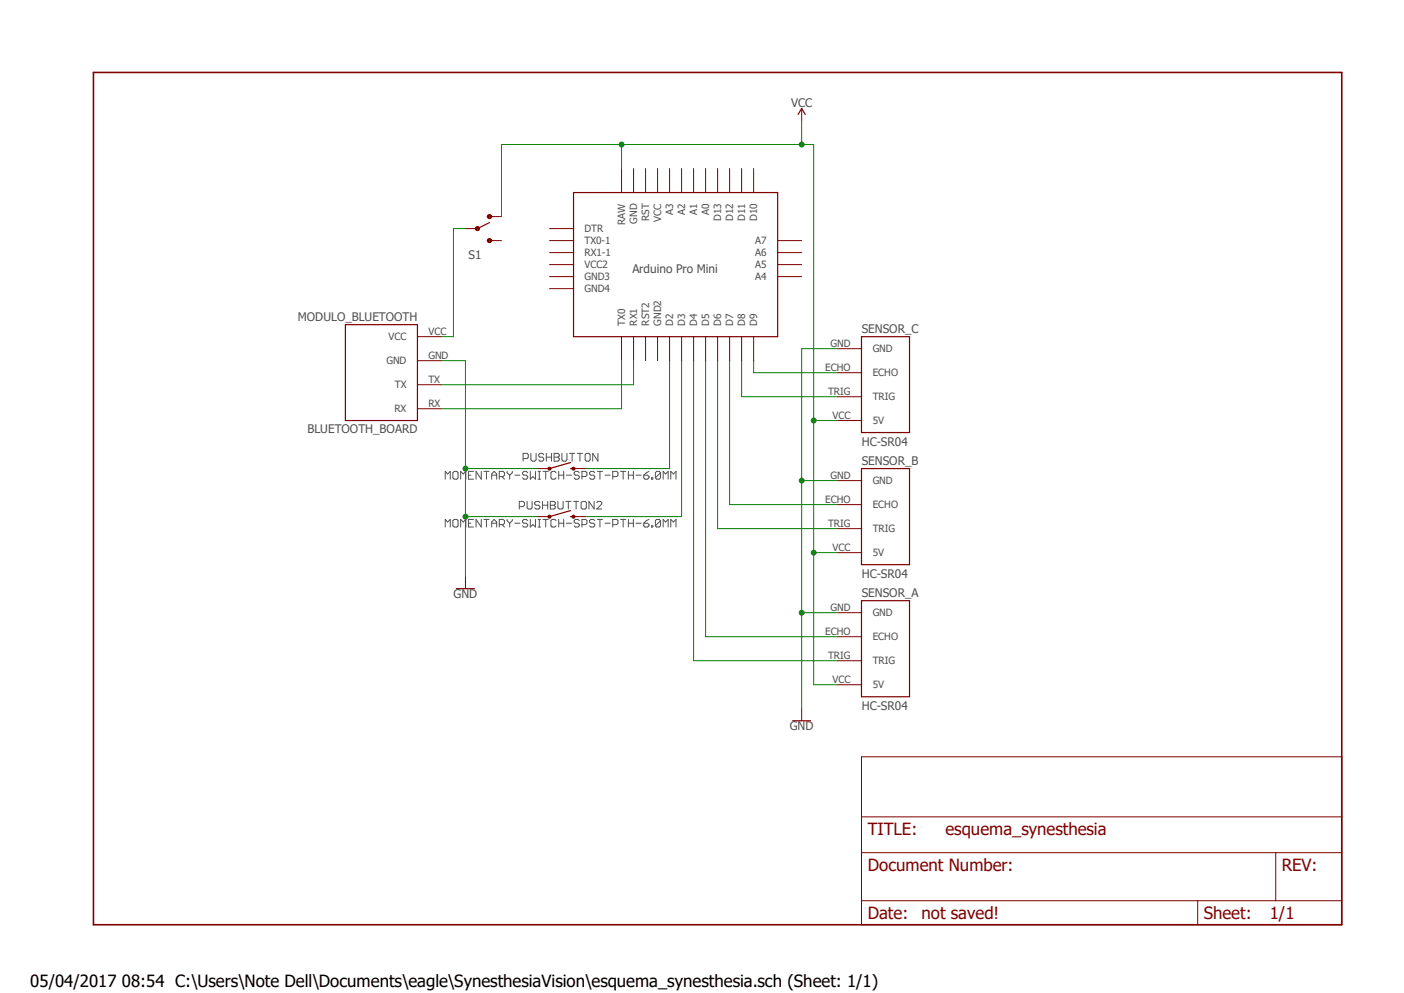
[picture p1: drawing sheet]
<?xml version="1.0" encoding="utf-8"?>
<!DOCTYPE eagle SYSTEM "eagle.dtd">
<!--
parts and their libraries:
SparkFun-Switches: Licensing: Creative Commons ShareAlike 4.0 International - https://creativecommons.org/licenses/by-sa/4.0
-->
<eagle version="8.1.0">
<drawing>
<settings>
<setting alwaysvectorfont="no"/>
<setting verticaltext="up"/>
</settings>
<grid distance="0.1" unitdist="inch" unit="inch" style="lines" multiple="1" display="no" altdistance="0.01" altunitdist="inch" altunit="inch"/>
<schematic xreflabel="%F%N/%S.%C%R" xrefpart="/%S.%C%R">
<libraries>
<library name="Arduino-clone">
<symbols>
<symbol name="PRO-MINI">
<pin name="TX0" x="-22.86" y="20.32" visible="pin" length="middle"/>
<pin name="RX1" x="-22.86" y="17.78" visible="pin" length="middle"/>
<pin name="RST2" x="-22.86" y="15.24" visible="pin" length="middle"/>
<pin name="GND2" x="-22.86" y="12.7" visible="pin" length="middle"/>
<pin name="D2" x="-22.86" y="10.16" visible="pin" length="middle"/>
<pin name="D3" x="-22.86" y="7.62" visible="pin" length="middle"/>
<pin name="D4" x="-22.86" y="5.08" visible="pin" length="middle"/>
<pin name="D5" x="-22.86" y="2.54" visible="pin" length="middle"/>
<pin name="D6" x="-22.86" y="0" visible="pin" length="middle"/>
<pin name="D7" x="-22.86" y="-2.54" visible="pin" length="middle"/>
<pin name="D8" x="-22.86" y="-5.08" visible="pin" length="middle"/>
<pin name="D9" x="-22.86" y="-7.62" visible="pin" length="middle"/>
<pin name="RAW" x="17.78" y="20.32" visible="pin" length="middle" direction="pwr" rot="R180"/>
<pin name="GND" x="17.78" y="17.78" visible="pin" length="middle" direction="in" rot="R180"/>
<pin name="RST" x="17.78" y="15.24" visible="pin" length="middle" rot="R180"/>
<pin name="VCC" x="17.78" y="12.7" visible="pin" length="middle" rot="R180"/>
<pin name="A3" x="17.78" y="10.16" visible="pin" length="middle" rot="R180"/>
<pin name="A2" x="17.78" y="7.62" visible="pin" length="middle" rot="R180"/>
<pin name="A1" x="17.78" y="5.08" visible="pin" length="middle" rot="R180"/>
<pin name="A0" x="17.78" y="2.54" visible="pin" length="middle" rot="R180"/>
<pin name="D13" x="17.78" y="0" visible="pin" length="middle" rot="R180"/>
<pin name="D12" x="17.78" y="-2.54" visible="pin" length="middle" rot="R180"/>
<pin name="D11" x="17.78" y="-5.08" visible="pin" length="middle" rot="R180"/>
<pin name="D10" x="17.78" y="-7.62" visible="pin" length="middle" rot="R180"/>
<pin name="GND4" x="-7.62" y="35.56" visible="pin" length="middle" rot="R270"/>
<pin name="GND3" x="-5.08" y="35.56" visible="pin" length="middle" rot="R270"/>
<pin name="VCC2" x="-2.54" y="35.56" visible="pin" length="middle" rot="R270"/>
<pin name="RX1-1" x="0" y="35.56" visible="pin" length="middle" rot="R270"/>
<pin name="TX0-1" x="2.54" y="35.56" visible="pin" length="middle" rot="R270"/>
<pin name="DTR" x="5.08" y="35.56" visible="pin" length="middle" rot="R270"/>
<pin name="A4" x="-5.08" y="-17.78" visible="pin" length="middle" rot="R90"/>
<pin name="A5" x="-2.54" y="-17.78" visible="pin" length="middle" rot="R90"/>
<pin name="A6" x="0" y="-17.78" visible="pin" length="middle" rot="R90"/>
<pin name="A7" x="2.54" y="-17.78" visible="pin" length="middle" rot="R90"/>
<wire x1="-17.78" y1="30.48" x2="12.7" y2="30.48" width="0.254" layer="94"/>
<wire x1="12.7" y1="30.48" x2="12.7" y2="-12.7" width="0.254" layer="94"/>
<wire x1="12.7" y1="-12.7" x2="-17.78" y2="-12.7" width="0.254" layer="94"/>
<wire x1="-17.78" y1="-12.7" x2="-17.78" y2="30.48" width="0.254" layer="94"/>
<text x="-2.54" y="0" size="1.778" layer="95" rot="R90">Arduino Pro Mini</text>
</symbol>
</symbols>
<devicesets>
<deviceset name="PRO-MINI">
<gates>
<gate name="G$1" symbol="PRO-MINI" x="38.1" y="-5.08"/>
</gates>
<devices>
<device name="" package="PRO-MINI">
<connects>
<connect gate="G$1" pin="A0" pad="A0"/>
<connect gate="G$1" pin="A1" pad="A1"/>
<connect gate="G$1" pin="A2" pad="A2"/>
<connect gate="G$1" pin="A3" pad="A3"/>
<connect gate="G$1" pin="A4" pad="A4"/>
<connect gate="G$1" pin="A5" pad="A5"/>
<connect gate="G$1" pin="A6" pad="A6"/>
<connect gate="G$1" pin="A7" pad="A7"/>
<connect gate="G$1" pin="D10" pad="D10"/>
<connect gate="G$1" pin="D11" pad="D11"/>
<connect gate="G$1" pin="D12" pad="D12"/>
<connect gate="G$1" pin="D13" pad="D13"/>
<connect gate="G$1" pin="D2" pad="D2"/>
<connect gate="G$1" pin="D3" pad="D3"/>
<connect gate="G$1" pin="D4" pad="D4"/>
<connect gate="G$1" pin="D5" pad="D5"/>
<connect gate="G$1" pin="D6" pad="D6"/>
<connect gate="G$1" pin="D7" pad="D7"/>
<connect gate="G$1" pin="D8" pad="D8"/>
<connect gate="G$1" pin="D9" pad="D9"/>
<connect gate="G$1" pin="DTR" pad="DTR"/>
<connect gate="G$1" pin="GND" pad="GND"/>
<connect gate="G$1" pin="GND2" pad="GND1"/>
<connect gate="G$1" pin="GND3" pad="GND3"/>
<connect gate="G$1" pin="GND4" pad="GND2"/>
<connect gate="G$1" pin="RAW" pad="RAW"/>
<connect gate="G$1" pin="RST" pad="RST"/>
<connect gate="G$1" pin="RST2" pad="RST1"/>
<connect gate="G$1" pin="RX1" pad="RX1"/>
<connect gate="G$1" pin="RX1-1" pad="RX1-1"/>
<connect gate="G$1" pin="TX0" pad="TX0"/>
<connect gate="G$1" pin="TX0-1" pad="TX0-1"/>
<connect gate="G$1" pin="VCC" pad="VCC"/>
<connect gate="G$1" pin="VCC2" pad="VCC1"/>
</connects>
<technologies>
<technology name=""/>
</technologies>
</device>
</devices>
</deviceset>
</devicesets>
</library>
<library name="Ultrasonic Sensor HC-SR04">
<symbols>
<symbol name="HC-SR04_SYMBOL">
<pin name="GND" x="-12.7" y="7.62" length="middle"/>
<pin name="ECHO" x="-12.7" y="2.54" length="middle"/>
<pin name="TRIG" x="-12.7" y="-2.54" length="middle"/>
<pin name="5V" x="-12.7" y="-7.62" length="middle"/>
<wire x1="-7.62" y1="10.16" x2="-7.62" y2="-10.16" width="0.254" layer="94"/>
<wire x1="-7.62" y1="-10.16" x2="2.54" y2="-10.16" width="0.254" layer="94"/>
<wire x1="2.54" y1="-10.16" x2="2.54" y2="10.16" width="0.254" layer="94"/>
<wire x1="2.54" y1="10.16" x2="-7.62" y2="10.16" width="0.254" layer="94"/>
<text x="-7.62" y="10.922" size="1.778" layer="95" ratio="12">&gt;NAME</text>
<text x="-7.62" y="-12.954" size="1.778" layer="96" ratio="12">&gt;VALUE</text>
</symbol>
</symbols>
<devicesets>
<deviceset name="HC-SR04" prefix="J_ULTRASONIC_">
<gates>
<gate name="J_ULTRASONIC" symbol="HC-SR04_SYMBOL" x="0" y="0"/>
</gates>
<devices>
<device name="" package="HC-SR04_FOOTPRINT">
<connects>
<connect gate="J_ULTRASONIC" pin="5V" pad="VCC"/>
<connect gate="J_ULTRASONIC" pin="ECHO" pad="ECHO"/>
<connect gate="J_ULTRASONIC" pin="GND" pad="GND"/>
<connect gate="J_ULTRASONIC" pin="TRIG" pad="TRIG"/>
</connects>
<technologies>
<technology name=""/>
</technologies>
</device>
</devices>
</deviceset>
</devicesets>
</library>
<library name="Bluetooth HC-05">
<symbols>
<symbol name="BT_BOARD_SCHEMATIC">
<pin name="GND" x="-12.7" y="2.54" length="middle"/>
<pin name="VCC" x="-12.7" y="7.62" length="middle"/>
<pin name="TX" x="-12.7" y="-2.54" length="middle"/>
<pin name="RX" x="-12.7" y="-7.62" length="middle"/>
<wire x1="-7.62" y1="10.16" x2="-7.62" y2="-10.16" width="0.254" layer="94"/>
<wire x1="-7.62" y1="-10.16" x2="7.62" y2="-10.16" width="0.254" layer="94"/>
<wire x1="7.62" y1="-10.16" x2="7.62" y2="10.16" width="0.254" layer="94"/>
<wire x1="7.62" y1="10.16" x2="-7.62" y2="10.16" width="0.254" layer="94"/>
<text x="-7.62" y="10.922" size="1.778" layer="95" ratio="15">&gt;NAME</text>
<text x="-7.62" y="-12.7" size="1.778" layer="96" ratio="15">&gt;VALUE</text>
</symbol>
</symbols>
<devicesets>
<deviceset name="BLUETOOTH_BOARD" prefix="J_BT_BOARD_">
<gates>
<gate name="J_BT_BOARD" symbol="BT_BOARD_SCHEMATIC" x="0" y="0"/>
</gates>
<devices>
<device name="" package="BT_BOARD_FOOTPRINT">
<connects>
<connect gate="J_BT_BOARD" pin="GND" pad="GND"/>
<connect gate="J_BT_BOARD" pin="RX" pad="RX"/>
<connect gate="J_BT_BOARD" pin="TX" pad="TX"/>
<connect gate="J_BT_BOARD" pin="VCC" pad="VCC"/>
</connects>
<technologies>
<technology name=""/>
</technologies>
</device>
<device name="STANDING" package="BT_BOARD_FOOTPRINT_STANDING">
<connects>
<connect gate="J_BT_BOARD" pin="GND" pad="GND"/>
<connect gate="J_BT_BOARD" pin="RX" pad="RX"/>
<connect gate="J_BT_BOARD" pin="TX" pad="TX"/>
<connect gate="J_BT_BOARD" pin="VCC" pad="VCC"/>
</connects>
<technologies>
<technology name=""/>
</technologies>
</device>
</devices>
</deviceset>
</devicesets>
</library>
<library name="SparkFun-Switches">
<symbols>
<symbol name="SWITCH-MOMENTARY-2">
<wire x1="1.905" y1="0" x2="2.54" y2="0" width="0.254" layer="94"/>
<wire x1="-2.54" y1="0" x2="1.905" y2="1.27" width="0.254" layer="94"/>
<circle x="-2.54" y="0" radius="0.127" width="0.4064" layer="94"/>
<circle x="2.54" y="0" radius="0.127" width="0.4064" layer="94"/>
<text x="0" y="1.524" size="1.778" layer="95" font="vector" align="bottom-center">&gt;NAME</text>
<text x="0" y="-0.508" size="1.778" layer="96" font="vector" align="top-center">&gt;VALUE</text>
<pin name="1" x="-5.08" y="0" visible="off" length="short" direction="pas" swaplevel="2"/>
<pin name="2" x="5.08" y="0" visible="off" length="short" direction="pas" swaplevel="1" rot="R180"/>
</symbol>
</symbols>
<devicesets>
<deviceset name="MOMENTARY-SWITCH-SPST" prefix="S">
<gates>
<gate name="G$1" symbol="SWITCH-MOMENTARY-2" x="0" y="0"/>
</gates>
<devices>
<device name="-PTH-6.0MM" package="TACTILE_SWITCH_PTH_6.0MM">
<connects>
<connect gate="G$1" pin="1" pad="1"/>
<connect gate="G$1" pin="2" pad="3"/>
</connects>
<technologies>
<technology name="">
<attribute name="PROD_ID" value=" SWCH-08441"/>
<attribute name="SF_SKU" value="COM-00097"/>
</technology>
</technologies>
</device>
<device name="-SMD-4.5MM" package="TACTILE_SWITCH_SMD_4.5MM">
<connects>
<connect gate="G$1" pin="1" pad="2 3"/>
<connect gate="G$1" pin="2" pad="1 4"/>
</connects>
<technologies>
<technology name="">
<attribute name="PROD_ID" value="SWCH-09213"/>
</technology>
</technologies>
</device>
<device name="-PTH-12MM" package="TACTILE_SWITCH_PTH_12MM">
<connects>
<connect gate="G$1" pin="1" pad="1"/>
<connect gate="G$1" pin="2" pad="3"/>
</connects>
<technologies>
<technology name="">
<attribute name="PROD_ID" value="SWCH-09185"/>
<attribute name="SF_SKU" value="COM-09190"/>
</technology>
</technologies>
</device>
<device name="-SMD-6.0X3.5MM" package="TACTILE_SWITCH_SMD_6.0X3.5MM">
<connects>
<connect gate="G$1" pin="1" pad="1"/>
<connect gate="G$1" pin="2" pad="2"/>
</connects>
<technologies>
<technology name="">
<attribute name="PROD_ID" value="SWCH-00815"/>
<attribute name="SF_SKU" value="COM-08229"/>
</technology>
</technologies>
</device>
<device name="-SMD-6.2MM-TALL" package="TACTILE_SWITCH_SMD_6.2MM_TALL">
<connects>
<connect gate="G$1" pin="1" pad="A2"/>
<connect gate="G$1" pin="2" pad="B2"/>
</connects>
<technologies>
<technology name="">
<attribute name="PROD_ID" value="SWCH-11966"/>
<attribute name="SF_SKU" value="COM-12992"/>
</technology>
</technologies>
</device>
<device name="-PTH-RIGHT-ANGLE-KIT" package="TACTILE_SWITCH_PTH_RIGHT_ANGLE_KIT">
<connects>
<connect gate="G$1" pin="1" pad="1"/>
<connect gate="G$1" pin="2" pad="2"/>
</connects>
<technologies>
<technology name="">
<attribute name="PROD_ID" value="CONN-10672"/>
<attribute name="SF_SKU" value="COM-10791"/>
</technology>
</technologies>
</device>
<device name="-SMD-12MM" package="TACTILE_SWITCH_SMD_12MM">
<connects>
<connect gate="G$1" pin="1" pad="1"/>
<connect gate="G$1" pin="2" pad="3"/>
</connects>
<technologies>
<technology name="">
<attribute name="PROD_ID" value="SWCH-11967"/>
<attribute name="SF_SKU" value="COM-12993"/>
</technology>
</technologies>
</device>
<device name="-PTH-6.0MM-KIT" package="TACTILE_SWITCH_PTH_6.0MM_KIT">
<connects>
<connect gate="G$1" pin="1" pad="1"/>
<connect gate="G$1" pin="2" pad="3"/>
</connects>
<technologies>
<technology name="">
<attribute name="PROD_ID" value="SWCH-08441"/>
<attribute name="SF_SKU" value="COM-00097 "/>
</technology>
</technologies>
</device>
<device name="-SMD-5.2MM" package="TACTILE_SWITCH_SMD_5.2MM">
<connects>
<connect gate="G$1" pin="1" pad="1"/>
<connect gate="G$1" pin="2" pad="3"/>
</connects>
<technologies>
<technology name="">
<attribute name="PROD_ID" value="SWCH-08247"/>
<attribute name="SF_SKU" value="COM-08720"/>
</technology>
</technologies>
</device>
<device name="-SMD-5.2-REDUNDANT" package="TACTILE_SWITCH_SMD_5.2MM">
<connects>
<connect gate="G$1" pin="1" pad="1 2"/>
<connect gate="G$1" pin="2" pad="3 4"/>
</connects>
<technologies>
<technology name="">
<attribute name="PROD_ID" value="SWCH-08247"/>
<attribute name="SF_SKU" value="COM-08720"/>
</technology>
</technologies>
</device>
<device name="-SMD-RIGHT-ANGLE" package="TACTILE_SWITCH_SMD_RIGHT_ANGLE">
<connects>
<connect gate="G$1" pin="1" pad="1"/>
<connect gate="G$1" pin="2" pad="2"/>
</connects>
<technologies>
<technology name="">
<attribute name="PROD_ID" value="COMP-12265" constant="no"/>
</technology>
</technologies>
</device>
<device name="-SMD-4.6X2.8MM" package="TACTILE_SWITCH_SMD_4.6X2.8MM">
<connects>
<connect gate="G$1" pin="1" pad="1 2"/>
<connect gate="G$1" pin="2" pad="3 4"/>
</connects>
<technologies>
<technology name="">
<attribute name="PROD_ID" value="SWCH-13065"/>
</technology>
</technologies>
</device>
</devices>
</deviceset>
</devicesets>
</library>
<library name="frames">
<symbols>
<symbol name="DINA4_L">
<frame x1="0" y1="0" x2="264.16" y2="180.34" columns="4" rows="4" layer="94" border-left="no" border-top="no" border-right="no" border-bottom="no"/>
</symbol>
<symbol name="DOCFIELD">
<wire x1="0" y1="0" x2="71.12" y2="0" width="0.1016" layer="94"/>
<wire x1="101.6" y1="15.24" x2="87.63" y2="15.24" width="0.1016" layer="94"/>
<wire x1="0" y1="0" x2="0" y2="5.08" width="0.1016" layer="94"/>
<wire x1="0" y1="5.08" x2="71.12" y2="5.08" width="0.1016" layer="94"/>
<wire x1="0" y1="5.08" x2="0" y2="15.24" width="0.1016" layer="94"/>
<wire x1="101.6" y1="15.24" x2="101.6" y2="5.08" width="0.1016" layer="94"/>
<wire x1="71.12" y1="5.08" x2="71.12" y2="0" width="0.1016" layer="94"/>
<wire x1="71.12" y1="5.08" x2="87.63" y2="5.08" width="0.1016" layer="94"/>
<wire x1="71.12" y1="0" x2="101.6" y2="0" width="0.1016" layer="94"/>
<wire x1="87.63" y1="15.24" x2="87.63" y2="5.08" width="0.1016" layer="94"/>
<wire x1="87.63" y1="15.24" x2="0" y2="15.24" width="0.1016" layer="94"/>
<wire x1="87.63" y1="5.08" x2="101.6" y2="5.08" width="0.1016" layer="94"/>
<wire x1="101.6" y1="5.08" x2="101.6" y2="0" width="0.1016" layer="94"/>
<wire x1="0" y1="15.24" x2="0" y2="22.86" width="0.1016" layer="94"/>
<wire x1="101.6" y1="35.56" x2="0" y2="35.56" width="0.1016" layer="94"/>
<wire x1="101.6" y1="35.56" x2="101.6" y2="22.86" width="0.1016" layer="94"/>
<wire x1="0" y1="22.86" x2="101.6" y2="22.86" width="0.1016" layer="94"/>
<wire x1="0" y1="22.86" x2="0" y2="35.56" width="0.1016" layer="94"/>
<wire x1="101.6" y1="22.86" x2="101.6" y2="15.24" width="0.1016" layer="94"/>
<text x="1.27" y="1.27" size="2.54" layer="94">Date:</text>
<text x="12.7" y="1.27" size="2.54" layer="94">&gt;LAST_DATE_TIME</text>
<text x="72.39" y="1.27" size="2.54" layer="94">Sheet:</text>
<text x="86.36" y="1.27" size="2.54" layer="94">&gt;SHEET</text>
<text x="88.9" y="11.43" size="2.54" layer="94">REV:</text>
<text x="1.27" y="19.05" size="2.54" layer="94">TITLE:</text>
<text x="1.27" y="11.43" size="2.54" layer="94">Document Number:</text>
<text x="17.78" y="19.05" size="2.54" layer="94">&gt;DRAWING_NAME</text>
</symbol>
</symbols>
<devicesets>
<deviceset name="DINA4_L" prefix="FRAME" uservalue="yes">
<gates>
<gate name="G$1" symbol="DINA4_L" x="0" y="0"/>
<gate name="G$2" symbol="DOCFIELD" x="162.56" y="0" addlevel="must"/>
</gates>
<devices>
<device name="">
<technologies>
<technology name=""/>
</technologies>
</device>
</devices>
</deviceset>
</devicesets>
</library>
<library name="SparkFun-PowerSymbols">
<symbols>
<symbol name="DGND">
<wire x1="-1.905" y1="0" x2="1.905" y2="0" width="0.254" layer="94"/>
<pin name="GND" x="0" y="2.54" visible="off" length="short" direction="sup" rot="R270"/>
<text x="0" y="-0.254" size="1.778" layer="96" align="top-center">&gt;VALUE</text>
</symbol>
<symbol name="VCC">
<wire x1="0.762" y1="1.27" x2="0" y2="2.54" width="0.254" layer="94"/>
<wire x1="0" y1="2.54" x2="-0.762" y2="1.27" width="0.254" layer="94"/>
<pin name="VCC" x="0" y="0" visible="off" length="short" direction="sup" rot="R90"/>
<text x="0" y="2.794" size="1.778" layer="96" align="bottom-center">&gt;VALUE</text>
</symbol>
</symbols>
<devicesets>
<deviceset name="GND" prefix="GND">
<gates>
<gate name="1" symbol="DGND" x="0" y="0"/>
</gates>
<devices>
<device name="">
<technologies>
<technology name=""/>
</technologies>
</device>
</devices>
</deviceset>
<deviceset name="VCC" prefix="SUPPLY">
<gates>
<gate name="G$1" symbol="VCC" x="0" y="0"/>
</gates>
<devices>
<device name="">
<technologies>
<technology name=""/>
</technologies>
</device>
</devices>
</deviceset>
</devicesets>
</library>
<library name="SparkFun-Retired">
<symbols>
<symbol name="TOGGLE">
<wire x1="0" y1="0" x2="2.54" y2="1.27" width="0.254" layer="94"/>
<wire x1="2.54" y1="-2.54" x2="3.175" y2="-2.54" width="0.127" layer="94"/>
<wire x1="2.54" y1="2.54" x2="3.175" y2="2.54" width="0.1524" layer="94"/>
<circle x="2.54" y="2.54" radius="0.3592" width="0.2032" layer="94"/>
<circle x="2.54" y="-2.54" radius="0.3592" width="0.2032" layer="94"/>
<circle x="0" y="0" radius="0.3592" width="0.2032" layer="94"/>
<text x="-1.905" y="-6.35" size="1.778" layer="95">&gt;NAME</text>
<text x="-2.54" y="3.81" size="1.778" layer="96">&gt;VALUE</text>
<pin name="P" x="-2.54" y="0" visible="off" length="short" direction="pas"/>
<pin name="S" x="5.08" y="-2.54" visible="off" length="short" direction="pas" rot="R180"/>
<pin name="O" x="5.08" y="2.54" visible="off" length="short" direction="pas" rot="R180"/>
</symbol>
</symbols>
<devicesets>
<deviceset name="SWITCH-SPDT" prefix="S" uservalue="yes">
<gates>
<gate name="1" symbol="TOGGLE" x="-2.54" y="0"/>
</gates>
<devices>
<device name="PTH2" package="SWITCH-DPDT">
<connects>
<connect gate="1" pin="O" pad="1"/>
<connect gate="1" pin="P" pad="2"/>
<connect gate="1" pin="S" pad="3"/>
</connects>
<technologies>
<technology name=""/>
</technologies>
</device>
<device name="PTH3" package="R_SW_TH">
<connects>
<connect gate="1" pin="O" pad="P$1"/>
<connect gate="1" pin="P" pad="P$2"/>
<connect gate="1" pin="S" pad="P$3"/>
</connects>
<technologies>
<technology name=""/>
</technologies>
</device>
<device name="SMD" package="SWITCH_SPDT_SMD">
<connects>
<connect gate="1" pin="O" pad="1"/>
<connect gate="1" pin="P" pad="2"/>
<connect gate="1" pin="S" pad="3"/>
</connects>
<technologies>
<technology name=""/>
</technologies>
</device>
</devices>
</deviceset>
</devicesets>
</library>
</libraries>
<attributes>
</attributes>
<variantdefs>
</variantdefs>
<classes>
<class number="0" name="default" width="0" drill="0">
</class>
</classes>
<parts>
<part name="U$1" library="Arduino-clone" deviceset="PRO-MINI" device=""/>
<part name="SENSOR_A" library="Ultrasonic Sensor HC-SR04" deviceset="HC-SR04" device=""/>
<part name="SENSOR_B" library="Ultrasonic Sensor HC-SR04" deviceset="HC-SR04" device=""/>
<part name="SENSOR_C" library="Ultrasonic Sensor HC-SR04" deviceset="HC-SR04" device=""/>
<part name="MODULO_BLUETOOTH" library="Bluetooth HC-05" deviceset="BLUETOOTH_BOARD" device=""/>
<part name="PUSHBUTTON" library="SparkFun-Switches" deviceset="MOMENTARY-SWITCH-SPST" device="-PTH-6.0MM"/>
<part name="PUSHBUTTON2" library="SparkFun-Switches" deviceset="MOMENTARY-SWITCH-SPST" device="-PTH-6.0MM"/>
<part name="FRAME1" library="frames" deviceset="DINA4_L" device=""/>
<part name="GND2" library="SparkFun-PowerSymbols" deviceset="GND" device=""/>
<part name="GND3" library="SparkFun-PowerSymbols" deviceset="GND" device=""/>
<part name="SUPPLY1" library="SparkFun-PowerSymbols" deviceset="VCC" device=""/>
<part name="S1" library="SparkFun-Retired" deviceset="SWITCH-SPDT" device="PTH2"/>
</parts>
<sheets>
<sheet>
<plain>
</plain>
<instances>
<instance part="U$1" gate="G$1" x="35.56" y="78.74" rot="R90"/>
<instance part="SENSOR_A" gate="J_ULTRASONIC" x="73.66" y="-5.08"/>
<instance part="SENSOR_B" gate="J_ULTRASONIC" x="73.66" y="22.86"/>
<instance part="SENSOR_C" gate="J_ULTRASONIC" x="73.66" y="50.8"/>
<instance part="MODULO_BLUETOOTH" gate="J_BT_BOARD" x="-35.56" y="53.34" rot="MR0"/>
<instance part="PUSHBUTTON" gate="G$1" x="2.54" y="33.02"/>
<instance part="PUSHBUTTON2" gate="G$1" x="2.54" y="22.86"/>
<instance part="FRAME1" gate="G$1" x="-96.52" y="-63.5"/>
<instance part="FRAME1" gate="G$2" x="66.04" y="-63.5"/>
<instance part="GND2" gate="1" x="53.34" y="-20.32"/>
<instance part="GND3" gate="1" x="-17.78" y="7.62"/>
<instance part="SUPPLY1" gate="G$1" x="53.34" y="106.68"/>
<instance part="S1" gate="1" x="-15.24" y="83.82"/>
</instances>
<busses>
</busses>
<nets>
<net name="N$3" class="0">
<segment>
<pinref part="PUSHBUTTON" gate="G$1" pin="2"/>
<pinref part="U$1" gate="G$1" pin="D2"/>
<wire x1="7.62" y1="33.02" x2="25.4" y2="33.02" width="0.1524" layer="91"/>
<wire x1="25.4" y1="33.02" x2="25.4" y2="55.88" width="0.1524" layer="91"/>
</segment>
</net>
<net name="N$4" class="0">
<segment>
<pinref part="PUSHBUTTON2" gate="G$1" pin="2"/>
<pinref part="U$1" gate="G$1" pin="D3"/>
<wire x1="7.62" y1="22.86" x2="27.94" y2="22.86" width="0.1524" layer="91"/>
<wire x1="27.94" y1="22.86" x2="27.94" y2="55.88" width="0.1524" layer="91"/>
</segment>
</net>
<net name="N$1" class="0">
<segment>
<pinref part="MODULO_BLUETOOTH" gate="J_BT_BOARD" pin="RX"/>
<pinref part="U$1" gate="G$1" pin="TX0"/>
<wire x1="-22.86" y1="45.72" x2="15.24" y2="45.72" width="0.1524" layer="91"/>
<wire x1="15.24" y1="45.72" x2="15.24" y2="55.88" width="0.1524" layer="91"/>
</segment>
</net>
<net name="N$2" class="0">
<segment>
<pinref part="MODULO_BLUETOOTH" gate="J_BT_BOARD" pin="TX"/>
<pinref part="U$1" gate="G$1" pin="RX1"/>
<wire x1="-22.86" y1="50.8" x2="17.78" y2="50.8" width="0.1524" layer="91"/>
<wire x1="17.78" y1="50.8" x2="17.78" y2="55.88" width="0.1524" layer="91"/>
</segment>
</net>
<net name="GND" class="0">
<segment>
<pinref part="GND3" gate="1" pin="GND"/>
<pinref part="PUSHBUTTON2" gate="G$1" pin="1"/>
<wire x1="-17.78" y1="10.16" x2="-17.78" y2="22.86" width="0.1524" layer="91"/>
<wire x1="-17.78" y1="22.86" x2="-2.54" y2="22.86" width="0.1524" layer="91"/>
<pinref part="PUSHBUTTON" gate="G$1" pin="1"/>
<wire x1="-2.54" y1="33.02" x2="-17.78" y2="33.02" width="0.1524" layer="91"/>
<pinref part="MODULO_BLUETOOTH" gate="J_BT_BOARD" pin="GND"/>
<wire x1="-22.86" y1="55.88" x2="-17.78" y2="55.88" width="0.1524" layer="91"/>
<wire x1="-17.78" y1="55.88" x2="-17.78" y2="33.02" width="0.1524" layer="91"/>
<wire x1="-17.78" y1="22.86" x2="-17.78" y2="33.02" width="0.1524" layer="91"/>
<junction x="-17.78" y="22.86"/>
<junction x="-17.78" y="33.02"/>
</segment>
<segment>
<pinref part="SENSOR_C" gate="J_ULTRASONIC" pin="GND"/>
<wire x1="60.96" y1="58.42" x2="53.34" y2="58.42" width="0.1524" layer="91"/>
<pinref part="SENSOR_B" gate="J_ULTRASONIC" pin="GND"/>
<wire x1="53.34" y1="58.42" x2="53.34" y2="30.48" width="0.1524" layer="91"/>
<wire x1="53.34" y1="30.48" x2="60.96" y2="30.48" width="0.1524" layer="91"/>
<pinref part="SENSOR_A" gate="J_ULTRASONIC" pin="GND"/>
<wire x1="53.34" y1="30.48" x2="53.34" y2="2.54" width="0.1524" layer="91"/>
<wire x1="53.34" y1="2.54" x2="60.96" y2="2.54" width="0.1524" layer="91"/>
<junction x="53.34" y="30.48"/>
<pinref part="GND2" gate="1" pin="GND"/>
<wire x1="53.34" y1="2.54" x2="53.34" y2="-17.78" width="0.1524" layer="91"/>
<junction x="53.34" y="2.54"/>
</segment>
</net>
<net name="N$7" class="0">
<segment>
<pinref part="SENSOR_A" gate="J_ULTRASONIC" pin="TRIG"/>
<pinref part="U$1" gate="G$1" pin="D4"/>
<wire x1="60.96" y1="-7.62" x2="30.48" y2="-7.62" width="0.1524" layer="91"/>
<wire x1="30.48" y1="-7.62" x2="30.48" y2="55.88" width="0.1524" layer="91"/>
</segment>
</net>
<net name="N$8" class="0">
<segment>
<pinref part="SENSOR_A" gate="J_ULTRASONIC" pin="ECHO"/>
<pinref part="U$1" gate="G$1" pin="D5"/>
<wire x1="60.96" y1="-2.54" x2="33.02" y2="-2.54" width="0.1524" layer="91"/>
<wire x1="33.02" y1="-2.54" x2="33.02" y2="55.88" width="0.1524" layer="91"/>
</segment>
</net>
<net name="N$9" class="0">
<segment>
<pinref part="SENSOR_B" gate="J_ULTRASONIC" pin="TRIG"/>
<pinref part="U$1" gate="G$1" pin="D6"/>
<wire x1="60.96" y1="20.32" x2="35.56" y2="20.32" width="0.1524" layer="91"/>
<wire x1="35.56" y1="20.32" x2="35.56" y2="55.88" width="0.1524" layer="91"/>
</segment>
</net>
<net name="N$10" class="0">
<segment>
<pinref part="SENSOR_B" gate="J_ULTRASONIC" pin="ECHO"/>
<pinref part="U$1" gate="G$1" pin="D7"/>
<wire x1="60.96" y1="25.4" x2="38.1" y2="25.4" width="0.1524" layer="91"/>
<wire x1="38.1" y1="25.4" x2="38.1" y2="55.88" width="0.1524" layer="91"/>
</segment>
</net>
<net name="N$11" class="0">
<segment>
<pinref part="SENSOR_C" gate="J_ULTRASONIC" pin="TRIG"/>
<pinref part="U$1" gate="G$1" pin="D8"/>
<wire x1="60.96" y1="48.26" x2="40.64" y2="48.26" width="0.1524" layer="91"/>
<wire x1="40.64" y1="48.26" x2="40.64" y2="55.88" width="0.1524" layer="91"/>
</segment>
</net>
<net name="N$12" class="0">
<segment>
<pinref part="SENSOR_C" gate="J_ULTRASONIC" pin="ECHO"/>
<pinref part="U$1" gate="G$1" pin="D9"/>
<wire x1="60.96" y1="53.34" x2="43.18" y2="53.34" width="0.1524" layer="91"/>
<wire x1="43.18" y1="53.34" x2="43.18" y2="55.88" width="0.1524" layer="91"/>
</segment>
</net>
<net name="VCC" class="0">
<segment>
<pinref part="U$1" gate="G$1" pin="RAW"/>
<wire x1="-10.16" y1="101.6" x2="15.24" y2="101.6" width="0.1524" layer="91"/>
<wire x1="15.24" y1="101.6" x2="15.24" y2="96.52" width="0.1524" layer="91"/>
<pinref part="SUPPLY1" gate="G$1" pin="VCC"/>
<wire x1="15.24" y1="101.6" x2="53.34" y2="101.6" width="0.1524" layer="91"/>
<wire x1="53.34" y1="101.6" x2="53.34" y2="106.68" width="0.1524" layer="91"/>
<junction x="15.24" y="101.6"/>
<wire x1="53.34" y1="101.6" x2="55.88" y2="101.6" width="0.1524" layer="91"/>
<junction x="53.34" y="101.6"/>
<pinref part="SENSOR_B" gate="J_ULTRASONIC" pin="5V"/>
<wire x1="60.96" y1="15.24" x2="55.88" y2="15.24" width="0.1524" layer="91"/>
<wire x1="55.88" y1="15.24" x2="55.88" y2="-12.7" width="0.1524" layer="91"/>
<pinref part="SENSOR_A" gate="J_ULTRASONIC" pin="5V"/>
<wire x1="55.88" y1="-12.7" x2="60.96" y2="-12.7" width="0.1524" layer="91"/>
<pinref part="SENSOR_C" gate="J_ULTRASONIC" pin="5V"/>
<wire x1="55.88" y1="15.24" x2="55.88" y2="43.18" width="0.1524" layer="91"/>
<wire x1="55.88" y1="43.18" x2="60.96" y2="43.18" width="0.1524" layer="91"/>
<junction x="55.88" y="15.24"/>
<wire x1="55.88" y1="43.18" x2="55.88" y2="101.6" width="0.1524" layer="91"/>
<junction x="55.88" y="43.18"/>
<pinref part="S1" gate="1" pin="O"/>
<wire x1="-10.16" y1="86.36" x2="-10.16" y2="101.6" width="0.1524" layer="91"/>
</segment>
</net>
<net name="N$5" class="0">
<segment>
<pinref part="MODULO_BLUETOOTH" gate="J_BT_BOARD" pin="VCC"/>
<wire x1="-22.86" y1="60.96" x2="-20.32" y2="60.96" width="0.1524" layer="91"/>
<pinref part="S1" gate="1" pin="P"/>
<wire x1="-20.32" y1="60.96" x2="-20.32" y2="83.82" width="0.1524" layer="91"/>
<wire x1="-20.32" y1="83.82" x2="-17.78" y2="83.82" width="0.1524" layer="91"/>
</segment>
</net>
</nets>
</sheet>
</sheets>
</schematic>
</drawing>
</eagle>
